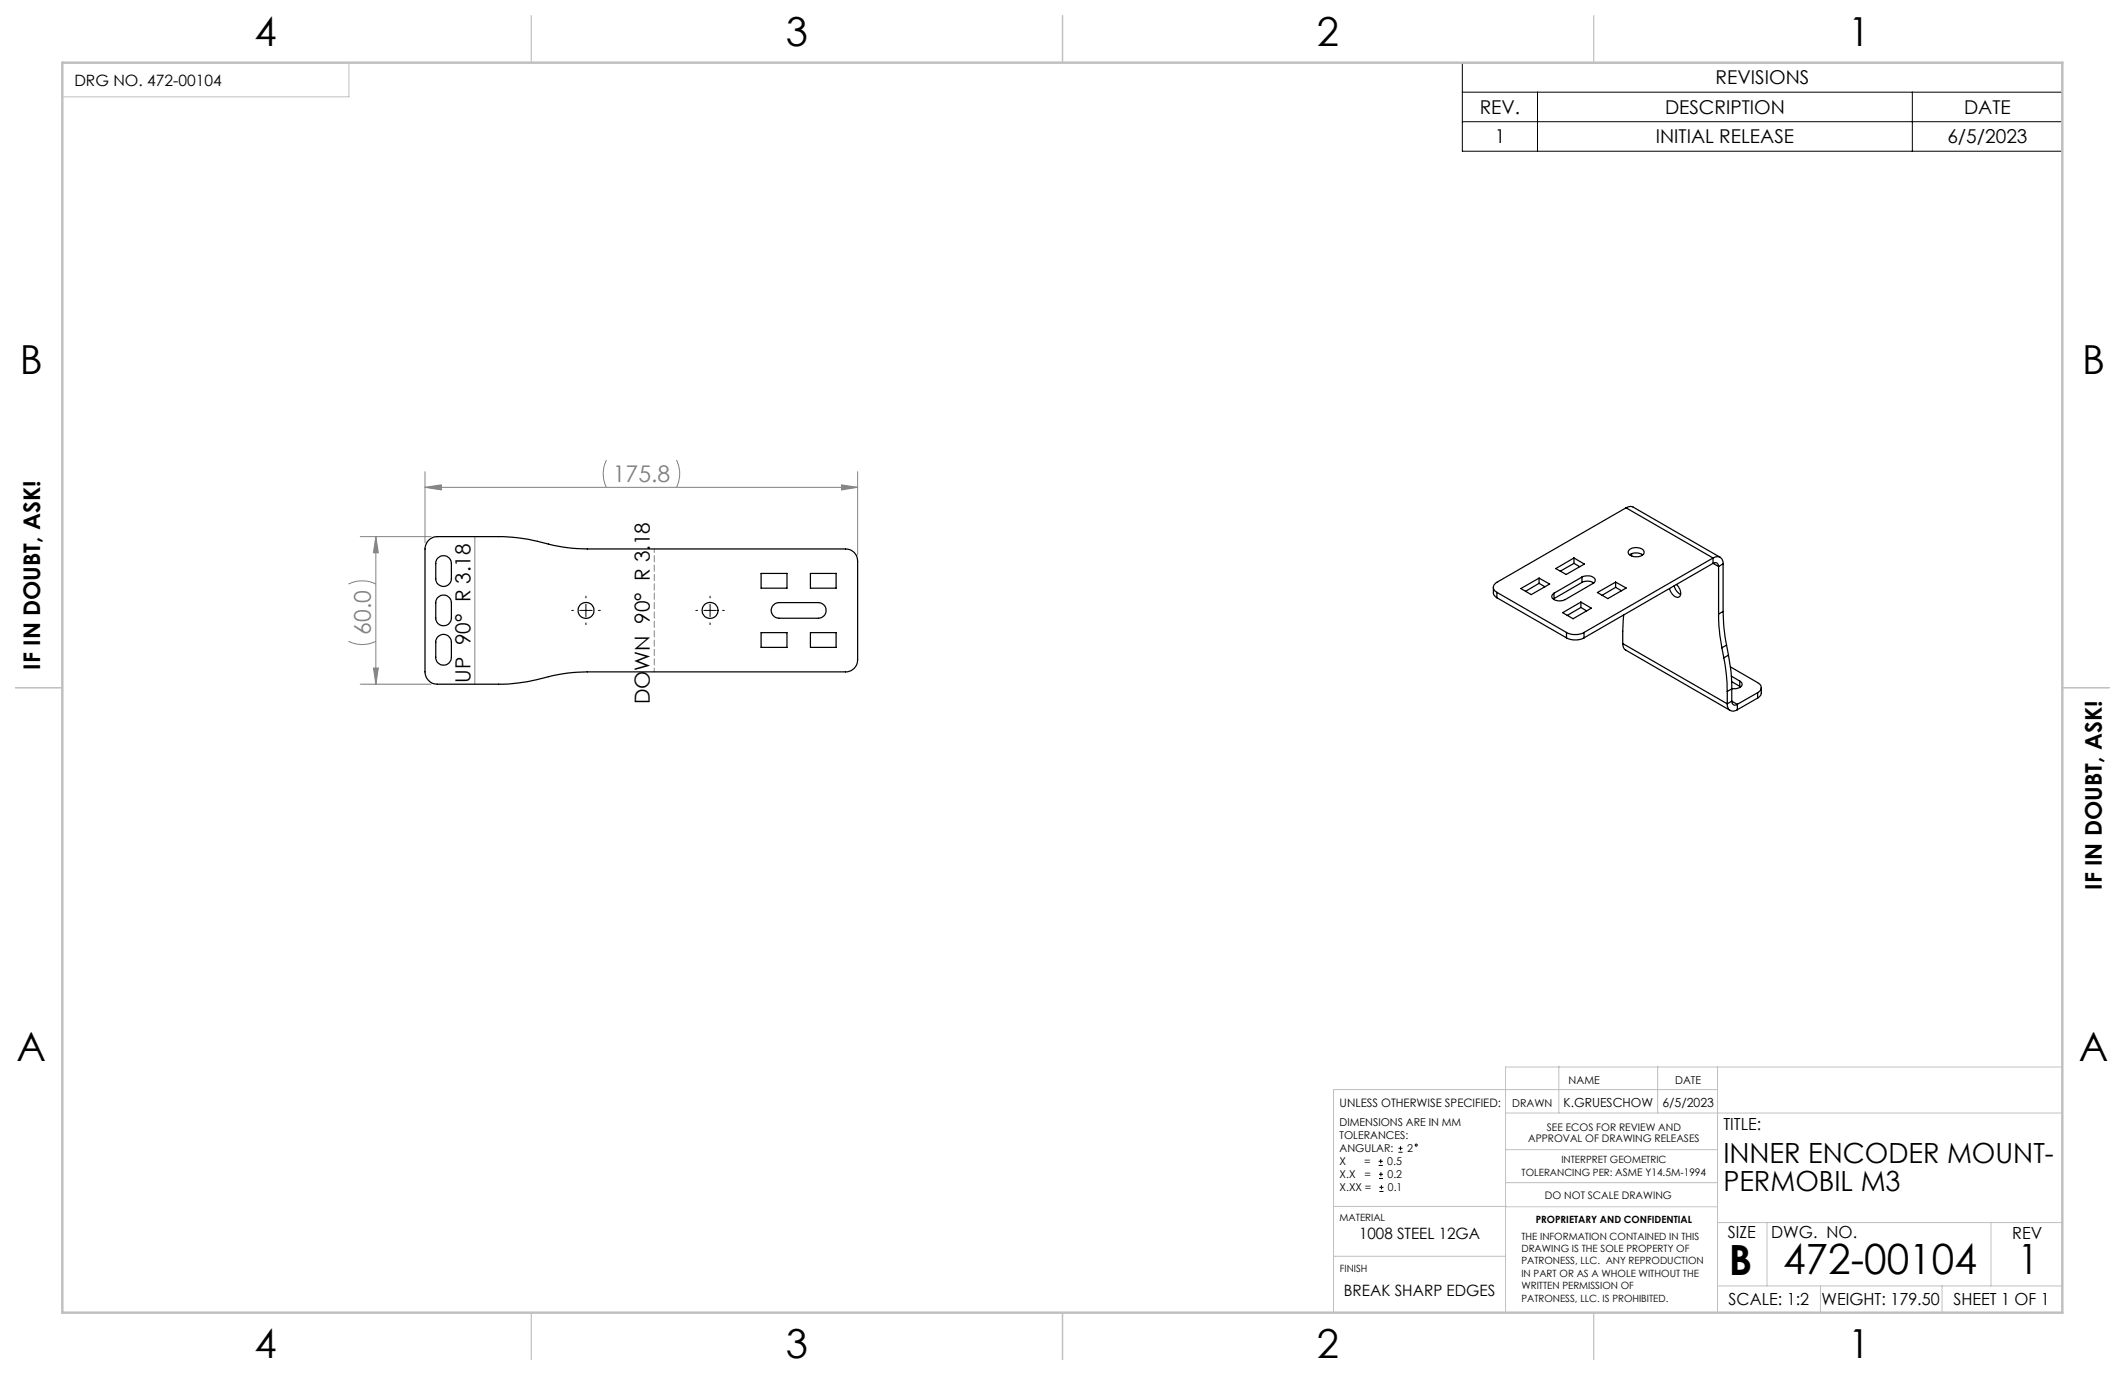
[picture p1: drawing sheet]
<svg xmlns="http://www.w3.org/2000/svg" width="432mm" height="279mm" viewBox="0 0 432 279" stroke-linecap="round" stroke-linejoin="round" font-family="sans-serif">
<g fill="none" stroke="#000" stroke-width=".2">
<path d="M297.1 12.7h122v18h-122zM297.1 18.7h122M312.4 18.7v12M388.6 18.7v12M297.1 24.7h122M116.2 124h.3M117.8 124h2.5M119.1 121.1v.4M119.1 122.8v2.5M119.1 126.6v.3M121.6 124h.4M141.4 124h.3"/>
<path d="M143 124h2.6M144.3 121.1v.4M144.3 122.8v2.5M144.3 126.6v.3M146.8 124h.4M280.1 236.8h.9M280.1 236h.9M280.2 239.5h.8M280.2 238.6h.8M280.6 235.5v.9M280.6 238.2v.8M284.2 234.1h.8"/>
<path d="M284.2 233.3h.8M284.6 232.9v.9M280.3 242.1h.8M280.3 241.3h.8M280.7 240.8v.9"/>
<circle cx="287.8" cy="232.7" r=".21"/>
</g>
<g fill="none" stroke="#808080" stroke-width=".2">
<path d="M86.4 99l3.3-.5v1.1zM86.4 95.8v14.5M86.4 99h87.9M123.2 93.5a6.1 6.1 0 0 0 0 5.5M137.4 93.5a6.1 6.1 0 0 1 0 5.5M171 98.5l3.3 .5-3.3 .6zM174.3 95.8v17M70.8 118.7a6.4 6.4 0 0 1 5.6 0M73.2 109h14.4M76.4 109l.5 3.3h-1zM76.4 109v30M96.5 109v30"/>
<path d="M70.8 130.3a6.1 6.1 0 0 0 5.6 0M73.2 139h14.4M75.9 135.7h1l-.5 3.3z"/>
</g>
<path d="M133 111.5v25" fill="none" stroke="#808080" stroke-width=".2" stroke-dasharray="1.3 .6" stroke-dashoffset=".5"/>
<g fill="none" stroke="#c0c0c0" stroke-width=".2">
<path d="M12.7 12.7h58.2v7h-58.2zM316.8 216.6v9.6M336.8 216.6v9.6M349 216.8v49.9M419.1 216.8h-113.2v49.7M305.9 226.2h113.2M305.9 233.6h43.1M349 221.4h-78v45.1M271 255.3h34.9M271 245.1h35M305.9 240.3h43.1M306 245.2h43"/>
<path d="M349 248.4h70.1M359.1 248.4v12.9M404.6 248.4v12.9M349 261.3h70.1M369.9 261.3v5.4M394.6 261.3v5.4"/>
</g>
<path d="M108 3.2v9.5M215.9 3.2v9.5M323.8 3.2v9.5M3.1 139.7h9.6M419.1 139.7h9.5M108 266.7v9.6M215.9 266.7v9.6M323.8 266.7v9.6" fill="none" stroke="#c0c0c0" stroke-width=".25"/>
<path d="M12.7 12.7h406.4v254h-406.4z" fill="none" stroke="#c0c0c0" stroke-width=".5"/>
<g fill="#808080">
<path d="M171 98.5l3.3 .5-3.3 .6zM86.4 99l3.3-.5v1.1z"/>
<path d="M76.4 109l.5 3.3h-1zM75.9 135.7h1l-.5 3.3z"/>
</g>
<g fill="none" stroke="#000" stroke-width=".25">
<path d="M87.1 109.8l1-.7 .8-.1h12.4a39.6 39.6 0 0 1 11.1 1.8l3.9 .6 3 .1h52.5a2.41 2.41 0 0 1 2.5 2.6v20a2.41 2.41 0 0 1-2.5 2.4h-52.5a39.6 39.6 0 0 0-11.1 1.8l-4.9 .7h-14.4a2.53 2.53 0 0 1-2.5-2.5v-25l.2-1.1zM88.9 113.4a1.6 1.6 0 0 1 1.8-.4 1.6 1.6 0 0 1 1 1.5v3.1a1.59 1.59 0 0 1-1.6 1.6 1.59 1.59 0 0 1-1.6-1.6v-3.4zM154.7 116.5h5.2v3h-5.2zM164.7 116.5h5.2v3h-5.2zM303.5 119.3v1.3l.1 .4 .6 .5M309 119.6l3.7-2.1 2.2 1.2-3.7 2.1zM312.7 117.5v1M312.7 118.5l-2.7 1.7M312.7 118.5l1.2 .7M316.1 115.5l3.7-2.1 2.1 1.2-3.7 2.1zM319.8 113.4v1.1M319.8 114.5l-2.8 1.6"/>
<path d="M319.8 114.5l1.2 .6M321.5 117.3a1.92 1.92 0 0 1 2.7 .6l-.3 .6-5.9 3.3a2.14 2.14 0 0 1-2.7-.4l.1-.5 .4-.4M321.5 118.4a2.33 2.33 0 0 1 2.4 .1M321.5 117.3l-5.7 3.2M321.5 117.3v1.1M321.5 118.4l-5.7 3.2M328.3 118.3v1M328.3 119.3l-2.8 1.7M328.3 119.3l1.2 .8M330.4 103.2l-26.2 15.1a1.09 1.09 0 0 0-.7 1 1.09 1.09 0 0 0 .7 1.1M330.4 103.2l1-.3 .5 .1 17.6 10.2M330.4 103.2l17.7 10.2"/>
<path d="M331 111.8a2.14 2.14 0 0 1 3 .2 1.09 1.09 0 0 1-1.3 1.1 1.62 1.62 0 0 1-1.9-.9zM331.2 112.7a2.45 2.45 0 0 1 2.6 0M331.5 112.5v.5M340.2 119a2.47 2.47 0 0 0 1.3 1.8M340.6 118.8l.2 .1a1.8 1.8 0 0 1 .4 2.4 1.6 1.6 0 0 1-1.9-1.4v-.3M348.1 113.4a1.25 1.25 0 0 1 1.4-.2 1.25 1.25 0 0 1 .6 1.4M348.1 114.5a.69 .69 0 0 1 .8-.1 .69 .69 0 0 1 .3 .7M348.1 113.4l-26.2 15.1M348.1 113.4v1.1M348.1 114.5l-26.2 15.1M348.1 114.5l1.1 .6M349.2 115.1v9.7"/>
<path d="M350.1 114.6l-.9 .5M350.1 114.6v9.6M88.9 129.4a1.6 1.6 0 0 1 1.8-.4 1.6 1.6 0 0 1 1 1.5v3.1a1.59 1.59 0 0 1-1.6 1.6 1.59 1.59 0 0 1-1.6-1.6v-3.4zM88.9 121.4a1.6 1.6 0 0 1 1.8-.4 1.6 1.6 0 0 1 1 1.5v3.1a1.59 1.59 0 0 1-1.6 1.5 1.59 1.59 0 0 1-1.6-1.5v-3.4zM154.7 128.6h5.2v3h-5.2zM157.2 122.9l.5-.3 .6-.2h8a1.59 1.59 0 0 1 1.6 1.6 1.59 1.59 0 0 1-1.6 1.6h-8a1.58 1.58 0 0 1-1.5-1 1.58 1.58 0 0 1 .4-1.7zM164.7 128.6h5.2v3h-5.2zM304.2 120.4l14.1 8.1M304.2 120.4v1.1M304.2 121.5l14.1 8.1M315.8 120.5v1.1M315.8 121.6l-.2 .1"/>
<path d="M317.5 124.5l3.7-2.2 2.2 1.3-3.7 2.1zM318.3 128.5a4 4 0 0 0 3.6 0M318.3 129.6a4 4 0 0 0 3.6 0M318.3 128.5v1.1M321.2 122.3v1.1M321.2 123.4l-2.7 1.7M321.2 123.4l1.2 .7M321.9 128.5v1.1M324.6 120.4l3.7-2.1 2.1 1.2-3.7 2.1zM329.7 130.8l.2 .8 .5 .5 21.2 12.3M329.7 130.8l21.3 12.2M330 125l-.3 5.8"/>
<path d="M349.2 124.8l.1 2.5 .6 4.3M349.9 131.6l.4 2.1M350.1 124.2a35.2 35.2 0 0 0 .7 6.9M350.1 124.2l-.9 .6M350.3 133.7a35.2 35.2 0 0 1 .7 6.8M350.8 131.1l-.9 .5M350.8 131.1l.4 2M351.2 133.1a31.8 31.8 0 0 1 .7 6.9M351.2 133.1l-.9 .6M351.6 135.5l5.6 3.2a1.08 1.08 0 0 1 .7 1 1.08 1.08 0 0 1-.7 1.1M351.8 137.4l1.7 1M351.9 138.5l1.6 1"/>
<path d="M351.9 140l-.9 .5M351.9 140v2.5M353.5 138.4a.73 .73 0 0 1 .5 .8 .73 .73 0 0 1-.8 .6l-.5 .1h-.8M353.5 138.4v1.1M353.5 139.5l.2 .1M357.9 139.7l-.1 1.5-.6 .7M351 143a1.24 1.24 0 0 0 .6 1.4 1.24 1.24 0 0 0 1.4-.2M351 140.5v2.5M351.9 142.5a.69 .69 0 0 0 .3 .7 .69 .69 0 0 0 .8-.1M351.9 142.5l-.9 .5M351.9 142.5l1.1 .6M353 143.1v1.1"/>
<path d="M357.2 140.8l-4.2 2.3M357.2 140.8v1.1M357.2 141.9l-4.2 2.3"/>
<circle cx="119.1" cy="124" r="1.62"/>
<circle cx="144.3" cy="124" r="1.63"/>
</g>
<g font-size="8.5">
<text x="351.3" y="259">B</text>
<text x="362.3" y="258.9">472-00104</text>
<text x="410" y="258.9">1</text>
</g>
<g font-size="8.1">
<text x="51.7" y="9.3">4</text>
<text x="159.7" y="9.3">3</text>
<text x="267.6" y="9.3">2</text>
<text x="375.6" y="9.3">1</text>
<text x="4" y="76">B</text>
<text x="423.1" y="76">B</text>
<text x="3.3" y="215.7">A</text>
<text x="422.4" y="215.7">A</text>
<text x="51.7" y="276">4</text>
<text x="159.7" y="276">3</text>
<text x="267.6" y="276">2</text>
<text x="375.6" y="276">1</text>
</g>
<g font-size="5.6">
<text x="350.2" y="236.4">INNER ENCODER MOUNT-</text>
<text x="350.2" y="242.1">PERMOBIL M3</text>
</g>
<g font-size="4.7" fill="#808080">
<text x="124.5" y="98">175.8</text>
<text x="75.4" y="129" transform="rotate(-90 75.4 129)">60.0</text>
</g>
<g font-size="4.7">
<text x="8.1" y="136.1" transform="rotate(-90 8.1 136.1)">IF IN DOUBT, ASK!</text>
<text x="427.1" y="180.8" transform="rotate(-90 427.1 180.8)">IF IN DOUBT, ASK!</text>
</g>
<g font-size="4.2">
<text x="95.6" y="138.8" transform="rotate(-90 95.6 138.8)">UP 90° R 3.18</text>
<text x="132" y="143.1" transform="rotate(-90 132 143.1)">DOWN 90° R 3.18</text>
</g>
<g font-size="3.9">
<text x="348.6" y="17.2">REVISIONS</text>
<text x="300.7" y="23.2">REV.</text>
<text x="338.3" y="23.2">DESCRIPTION</text>
<text x="399.1" y="23.2">DATE</text>
<text x="303.7" y="29.2">1</text>
<text x="336.5" y="29.2">INITIAL RELEASE</text>
<text x="395.7" y="29.2">6/5/2023</text>
</g>
<g font-size="3.4">
<text x="350.2" y="229.5">TITLE:</text>
<text x="351.1" y="251.6">SIZE</text>
<text x="359.9" y="251.6">DWG. NO.</text>
<text x="408.9" y="251.7">REV</text>
<text x="351.2" y="265.2">SCALE: 1:2</text>
<text x="370.1" y="265.3">WEIGHT: 179.50</text>
<text x="396.9" y="265.2">SHEET 1 OF 1</text>
</g>
<g font-size="3.2">
<text x="15.1" y="17.5">DRG NO. 472-00104</text>
<text x="276.2" y="251.7">1008 STEEL 12GA</text>
<text x="273.1" y="263.3">BREAK SHARP EDGES</text>
</g>
<g font-size="2.5">
<text x="317.7" y="225">K.GRUESCHOW</text>
<text x="337.8" y="225">6/5/2023</text>
</g>
<text font-size="2.4" x="272.2" y="225">UNLESS OTHERWISE SPECIFIED:</text>
<g font-size="2.2">
<text x="318.7" y="220.3">NAME</text>
<text x="340.4" y="220.3">DATE</text>
<text x="307.3" y="225">DRAWN</text>
<text x="272.2" y="228.8">DIMENSIONS ARE IN MM</text>
<text x="272.2" y="231.5">TOLERANCES:</text>
<text x="272.2" y="239.4">X.X</text>
<text x="272.2" y="234.1">ANGULAR:</text>
<text x="272.2" y="236.8">X</text>
<text x="277.2" y="236.8">=</text>
<text x="277.3" y="239.4">=</text>
<text x="281.9" y="236.8">0.5</text>
<text x="281.9" y="239.4">0.2</text>
<text x="285.9" y="234.1">2</text>
<text x="272.2" y="242.1">X.XX =</text>
<text x="282" y="242.1">0.1</text>
</g>
<g font-size="2.1">
<text x="310.5" y="232">APPROVAL OF DRAWING RELEASES</text>
<text x="314.3" y="229.9">SEE ECOS FOR REVIEW AND</text>
<text x="313.9" y="243.6">DO NOT SCALE DRAWING</text>
</g>
<g font-size="2">
<text x="309.2" y="238.9">TOLERANCING PER: ASME Y14.5M-1994</text>
<text x="317.3" y="236.4">INTERPRET GEOMETRIC</text>
<text x="272.2" y="248">MATERIAL</text>
<text x="309.1" y="251.9">THE INFORMATION CONTAINED IN THIS</text>
<text x="312.1" y="248.4">PROPRIETARY AND CONFIDENTIAL</text>
<text x="309.1" y="254.4">DRAWING IS THE SOLE PROPERTY OF</text>
<text x="309.1" y="256.9">PATRONESS, LLC. ANY REPRODUCTION</text>
<text x="272.3" y="258.5">FINISH</text>
<text x="309.1" y="259.5">IN PART OR AS A WHOLE WITHOUT THE</text>
<text x="309.1" y="262">WRITTEN PERMISSION OF</text>
<text x="309.1" y="264.5">PATRONESS, LLC. IS PROHIBITED.</text>
</g>
</svg>
